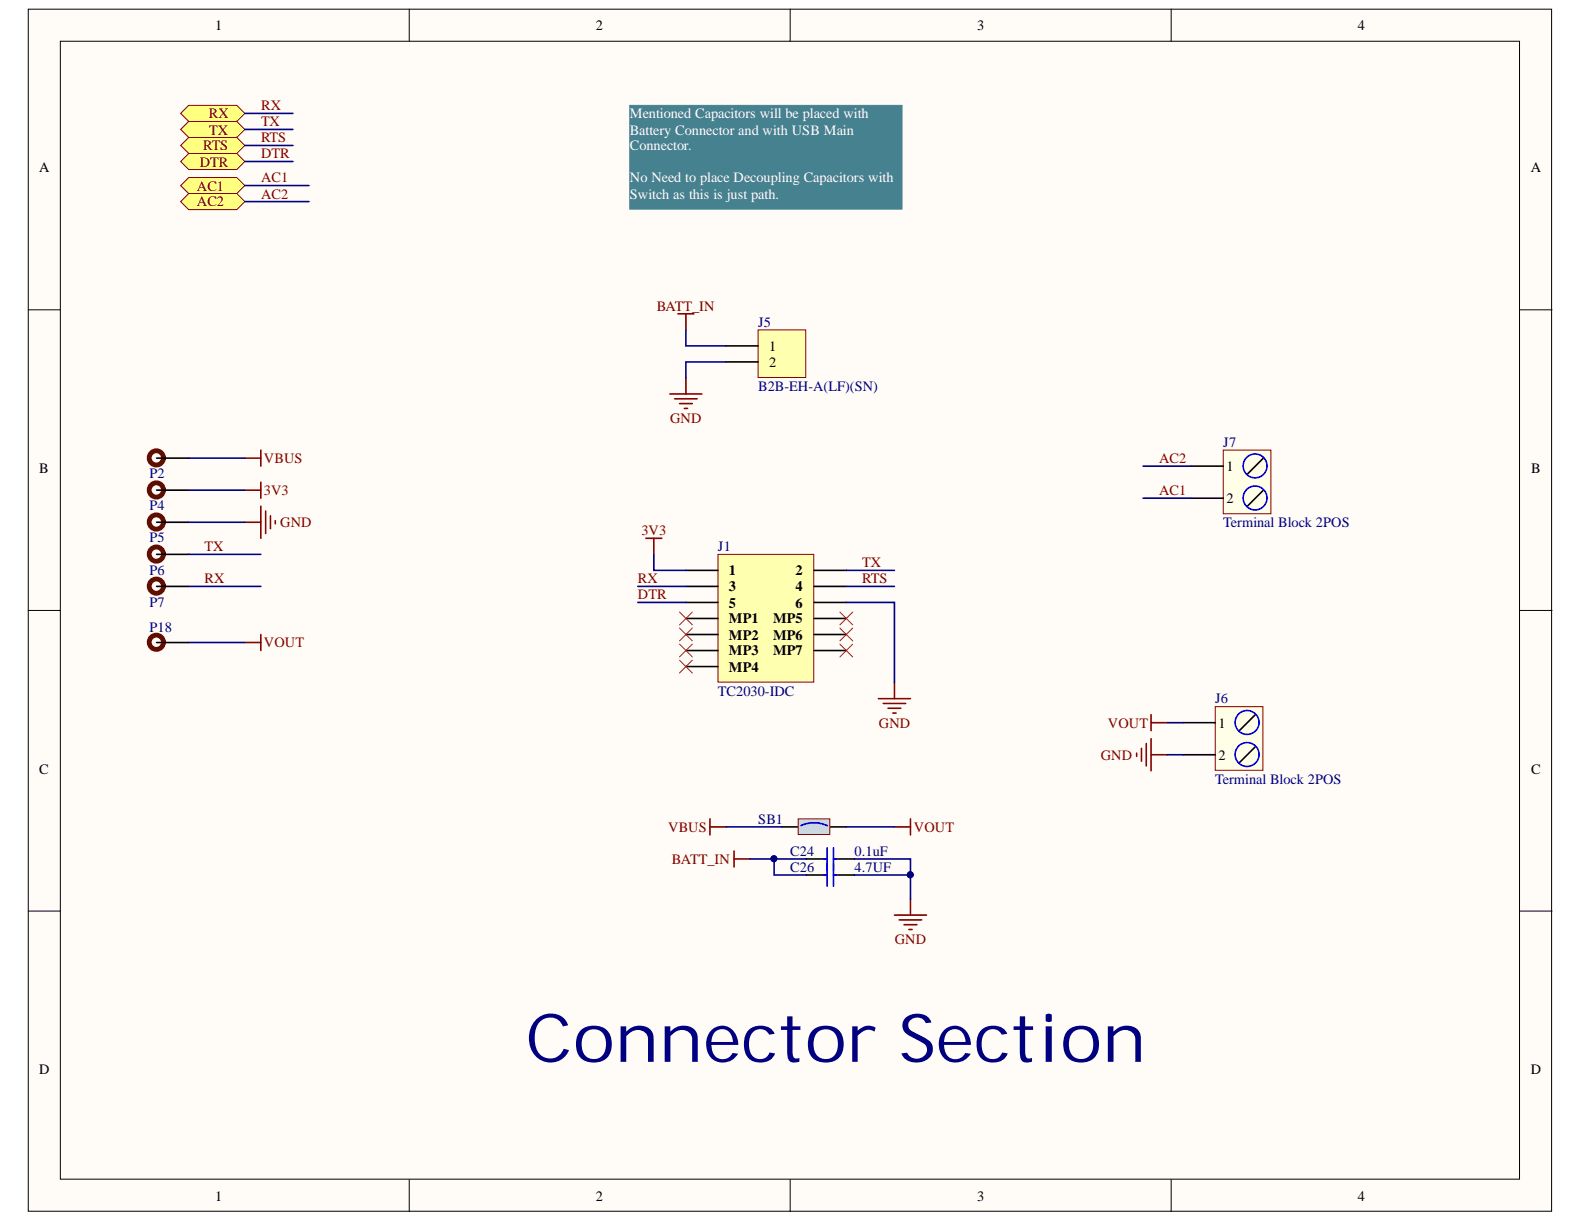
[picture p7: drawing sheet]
<svg xmlns="http://www.w3.org/2000/svg" width="279mm" height="216mm" viewBox="0 0 279 216" stroke-linecap="round" stroke-linejoin="round" font-family="sans-serif">
<g fill="#fffcf8" stroke="#000" stroke-width=".18">
<path d="M5 1.6h268.7v212h-268.7z"/>
<path d="M10.6 7.3h257.4v200.7h-257.4z"/>
</g>
<path d="M72.2 1.6v5.7M139.4 1.6v5.7M206.6 1.6v5.7M5 54.6h5.6M268.1 54.6h5.7M5 107.7h5.6M268.1 107.7h5.7M5 160.7h5.6M268.1 160.7h5.7M72.2 208.1v5.6M139.4 208.1v5.6M206.6 208.1v5.6" fill="none" stroke="#000" stroke-width=".18"/>
<path d="M27.6 80.8h5.7M27.6 86.5h5.7M27.6 92.1h5.7M142.2 154.3h3.7M142.2 151.5h3.7M147 154.3h3.7M147 151.5h3.7" fill="none" stroke="#000" stroke-width=".28"/>
<path d="M145.3 154.3h.6M145.3 151.5h.6M145.9 149.5v6.8M147 149.5v6.8M147 154.3h.6M147 151.5h.6" fill="none" stroke="#00f" stroke-width=".28"/>
<path d="M43.2 86.5h2.8M43.2 92.1h2.8M46 85.1v2.8M46 89.3v5.6M46.9 90.1v4M47.7 91v2.3M48.6 91.8v.6M160.6 158.6v2.8M157.8 161.4h5.6M158.6 162.3h4M159.5 163.1h2.2M160.3 164h.6" fill="none" stroke="#800000" stroke-width=".28"/>
<path d="M111.1 18.6h48v18.3h-48z" fill="#45818e" stroke="#45818e" stroke-width=".18"/>
<g fill="none" stroke="#5b0f00" stroke-width=".85">
<circle cx="27.6" cy="80.8" r="1.26"/>
<circle cx="27.6" cy="86.4" r="1.26"/>
<circle cx="27.6" cy="92.1" r="1.26"/>
</g>
<path d="M126.6 97.8h16.9v22.5h-16.9z" fill="#ffffb0" stroke="#800000" stroke-width=".18"/>
<g fill="none" stroke="#000" stroke-width=".28">
<path d="M121 100.6h5.6M121 103.4h5.6M121 106.3h5.6M121 109.1h5.6M121 111.9h5.6M121 114.7h5.6M121 117.6h5.6M143.6 100.6h5.7M143.6 103.4h5.7M143.6 106.3h5.7M143.6 109.1h5.7M143.6 111.9h5.7"/>
<path d="M143.6 114.7h5.7"/>
</g>
<path d="M113.9 94.9h2.8M115.3 94.9v2.9M154.9 123.2h5.7M155.8 124.1h3.9M156.6 124.9h2.3M157.5 125.8h.6M157.8 120.4v2.8" fill="none" stroke="#800000" stroke-width=".28"/>
<g fill="none" stroke="#f00" stroke-width=".18">
<path d="M119.9 108l2.2 2.2M119.9 110.8l2.2 2.3M119.9 113.6l2.2 2.3M119.9 116.4l2.2 2.3M122.1 108l-2.2 2.2M122.1 110.8l-2.2 2.3M122.1 113.6l-2.2 2.3M122.1 116.4l-2.2 2.3M148.1 108l2.3 2.2M148.1 110.8l2.3 2.3M148.1 113.6l2.3 2.3M150.4 108l-2.3 2.2"/>
<path d="M150.4 110.8l-2.3 2.3M150.4 113.6l-2.3 2.3"/>
</g>
<g fill="#ffff80" stroke="#800000" stroke-width=".18">
<path d="M31.9 20l1.4-1.4h8.5l1.4 1.4-1.4 1.4h-8.5z" fill-rule="evenodd"/>
<path d="M31.9 22.8l1.4-1.4h8.5l1.4 1.4-1.4 1.4h-8.5z" fill-rule="evenodd"/>
<path d="M31.9 25.7l1.4-1.5h8.5l1.4 1.5-1.4 1.4h-8.5z" fill-rule="evenodd"/>
<path d="M31.9 28.5l1.4-1.4h8.5l1.4 1.4-1.4 1.4h-8.5z" fill-rule="evenodd"/>
</g>
<path d="M133.7 58.2h8.4v8.4h-8.4z" fill="#ffffb0" stroke="#800000" stroke-width=".18"/>
<path d="M128.1 61h5.6M128.1 63.8h5.6M27.6 97.8h5.7M27.6 103.4h5.7M27.6 113.3h5.7" fill="none" stroke="#000" stroke-width=".28"/>
<g fill="none" stroke="#5b0f00" stroke-width=".85">
<circle cx="27.6" cy="97.7" r="1.26"/>
<circle cx="27.6" cy="103.4" r="1.26"/>
<circle cx="27.6" cy="113.3" r="1.26"/>
</g>
<path d="M119.6 55.4h2.8M121 55.4v2.8M46 79.4v2.8M118.2 69.5h5.6M119 70.3h4M119.9 71.2h2.2M120.7 72h.6M121 66.7v2.8M43.2 80.8h2.8M129.5 150.1v2.8M129.5 151.5h2.8" fill="none" stroke="#800000" stroke-width=".28"/>
<path d="M215.8 79.4h8.4v11.2h-8.4z" fill="#ffffe8" stroke="#800000" stroke-width=".18"/>
<path d="M210.1 82.2h5.7M210.1 87.9h5.7M222.8 80.8l-2.8 2.8M222.8 86.5l-2.8 2.8" fill="none" stroke="#000" stroke-width=".28"/>
<g fill="none" stroke="#00f" stroke-width=".28">
<circle cx="221.4" cy="87.8" r="2.11"/>
<circle cx="221.4" cy="82.2" r="2.11"/>
</g>
<path d="M200.5 132.8v.6M201.3 132v2.3M202.2 131.2v3.9M203 130.3v5.7M203 133.1h2.9" fill="none" stroke="#800000" stroke-width=".28"/>
<path d="M214.4 124.6h8.4v11.3h-8.4z" fill="#ffffe8" stroke="#800000" stroke-width=".18"/>
<path d="M208.7 127.5h5.7M208.7 133.1h5.7M221.4 126.1l-2.8 2.8M221.4 131.7l-2.8 2.8M138 145.9h2.8M146.5 145.9h2.8" fill="none" stroke="#000" stroke-width=".28"/>
<g fill="none" stroke="#00f" stroke-width=".28">
<circle cx="220" cy="133.1" r="2.11"/>
<circle cx="220" cy="127.4" r="2.11"/>
</g>
<path d="M140.8 144.4h5.6v2.8h-5.6z" fill="#c9daf8" stroke="#800000" stroke-width=".18"/>
<path d="M141.3 145.6a5.5 5.5 0 0 1 4.7 .1" fill="none" stroke="#00f" stroke-width=".28"/>
<path d="M125.2 144.4v2.9M125.2 145.9h2.9" fill="none" stroke="#800000" stroke-width=".28"/>
<g fill="#ffff80" stroke="#800000" stroke-width=".18">
<path d="M31.9 32.7l1.4-1.4h8.5l1.4 1.4-1.4 1.4h-8.5z" fill-rule="evenodd"/>
<path d="M31.9 35.6l1.4-1.5h8.5l1.4 1.5-1.4 1.4h-8.5z" fill-rule="evenodd"/>
</g>
<path d="M43.2 113.3h2.8M46 111.9v2.8M203 126.1v2.8M203 127.5h2.9M157.8 145.9h2.8M160.6 144.4v2.9" fill="none" stroke="#800000" stroke-width=".28"/>
<g fill="none" stroke="#000080" stroke-width=".28">
<path d="M43.2 20h8.5M43.2 22.8h8.5M43.2 25.7h8.5M43.2 28.5h8.5M43.2 35.6h11.3M43.2 32.7h11.3M121 58.2v2.8h7.1M128.1 63.8h-7.1v2.9M33.3 80.8h9.9M33.3 86.5h9.9M33.3 92.1h9.9M33.3 97.8h12.7"/>
<path d="M115.3 97.8v2.8h5.7M201.6 87.9h8.5M201.6 82.2h8.5M33.3 103.4h12.7M33.3 113.3h9.9M112.5 103.4h8.5M112.5 106.3h8.5M149.3 106.3h8.5v14.1M149.3 103.4h8.5M149.3 100.6h8.5M205.9 127.5h2.8M205.9 133.1h2.8"/>
<path d="M128.1 145.9h9.9M132.3 151.5h9.9M136.5 151.5v2.8h5.7M149.3 145.9h8.5M150.7 151.5h9.9v2.8h-9.9M160.6 154.3v4.3"/>
</g>
<g fill="#000080" stroke="#000080" stroke-width=".18">
<circle cx="136.5" cy="151.5" r=".52"/>
<circle cx="160.6" cy="154.3" r=".52"/>
</g>
<text font-size="11.8" fill="#000080" x="92.7" y="187.3">Connector Section</text>
<g font-size="2.5">
<text x="37.9" y="5.3">1</text>
<text x="105.1" y="5.3">2</text>
<text x="172.4" y="5.3">3</text>
<text x="239.5" y="5.3">4</text>
<text x="6.9" y="30.4">A</text>
<text x="270" y="30.4">A</text>
<text x="135.7" y="61.9">1</text>
<text x="135.7" y="64.7">2</text>
<text x="6.9" y="83.4">B</text>
<text x="216.4" y="83.1">1</text>
<text x="270.1" y="83.4">B</text>
<text x="216.4" y="88.8">2</text>
<text x="128.6" y="101.5">1</text>
<text x="140.3" y="101.5">2</text>
<text x="128.6" y="104.3">3</text>
<text x="128.6" y="107.2">5</text>
<text x="140.3" y="104.3">4</text>
<text x="140.3" y="107.2">6</text>
<text x="128.6" y="109.9">MP1</text>
<text x="128.6" y="112.8">MP2</text>
<text x="136.4" y="109.9">MP5</text>
<text x="136.4" y="112.8">MP6</text>
<text x="128.6" y="115.6">MP3</text>
<text x="128.6" y="118.5">MP4</text>
<text x="136.4" y="115.6">MP7</text>
<text x="214.9" y="128.4">1</text>
<text x="6.9" y="136.5">C</text>
<text x="214.9" y="134">2</text>
<text x="270.1" y="136.5">C</text>
<text x="6.9" y="189.5">D</text>
<text x="270" y="189.5">D</text>
<text x="37.9" y="211.8">1</text>
<text x="105.1" y="211.8">2</text>
<text x="172.4" y="211.8">3</text>
<text x="239.5" y="211.8">4</text>
</g>
<g font-size="2.5" fill="#800000">
<text x="36.8" y="20.9">RX</text>
<text x="36.9" y="23.7">TX</text>
<text x="46" y="19.4">RX</text>
<text x="46" y="22.3">TX</text>
<text x="35.2" y="29.4">DTR</text>
<text x="35.8" y="26.5">RTS</text>
<text x="46" y="25.1">RTS</text>
<text x="46" y="28">DTR</text>
<text x="34.7" y="33.6">AC1</text>
<text x="46" y="32.2">AC1</text>
<text x="46" y="35">AC2</text>
<text x="34.7" y="36.4">AC2</text>
<text x="115.8" y="54.8">BATT_IN</text>
<text x="118.2" y="74.6">GND</text>
<text x="46.6" y="81.7">VBUS</text>
<text x="204.5" y="81.7">AC2</text>
<text x="46.6" y="87.3">3V3</text>
<text x="204.5" y="87.3">AC1</text>
<text x="49.4" y="93">GND</text>
<text x="113.1" y="94.4">3V3</text>
<text x="36.1" y="97.2">TX</text>
<text x="152.1" y="100.1">TX</text>
<text x="36.1" y="102.9">RX</text>
<text x="112.5" y="102.9">RX</text>
<text x="112.5" y="105.7">DTR</text>
<text x="152.1" y="102.9">RTS</text>
<text x="46.6" y="114.2">VOUT</text>
<text x="155" y="128.4">GND</text>
<text x="195.4" y="128.4">VOUT</text>
<text x="194.1" y="134">GND</text>
<text x="117.9" y="146.7">VBUS</text>
<text x="161.2" y="146.7">VOUT</text>
<text x="118.5" y="152.3">BATT_IN</text>
<text x="157.8" y="166.5">GND</text>
</g>
<g font-size="2.5" fill="#fff">
<text x="111.1" y="20.9">Mentioned Capacitors will be placed with</text>
<text x="111.1" y="23.7">Battery Connector and with USB Main</text>
<text x="111.1" y="26.5">Connector.</text>
<text x="111.1" y="32.2">No Need to place Decoupling Capacitors with</text>
<text x="111.1" y="35">Switch as this is just path.</text>
</g>
<g font-size="2.5" fill="#000080">
<text x="133.7" y="57.6">J5</text>
<text x="133.7" y="68.9">B2B-EH-A(LF)(SN)</text>
<text x="215.8" y="78.9">J7</text>
<text x="26.4" y="84.4">P2</text>
<text x="26.4" y="90">P4</text>
<text x="26.4" y="95.7">P5</text>
<text x="215.8" y="93">Terminal Block 2POS</text>
<text x="26.4" y="101.3">P6</text>
<text x="126.6" y="97.2">J1</text>
<text x="26.4" y="107">P7</text>
<text x="26.4" y="111.5">P18</text>
<text x="126.6" y="122.7">TC2030-IDC</text>
<text x="214.3" y="124.1">J6</text>
<text x="214.3" y="138.2">Terminal Block 2POS</text>
<text x="133.7" y="145.3">SB1</text>
<text x="139.4" y="153.8">C26</text>
<text x="139.4" y="151">C24</text>
<text x="150.7" y="153.8">4.7UF</text>
<text x="150.7" y="151">0.1uF</text>
</g>
</svg>
